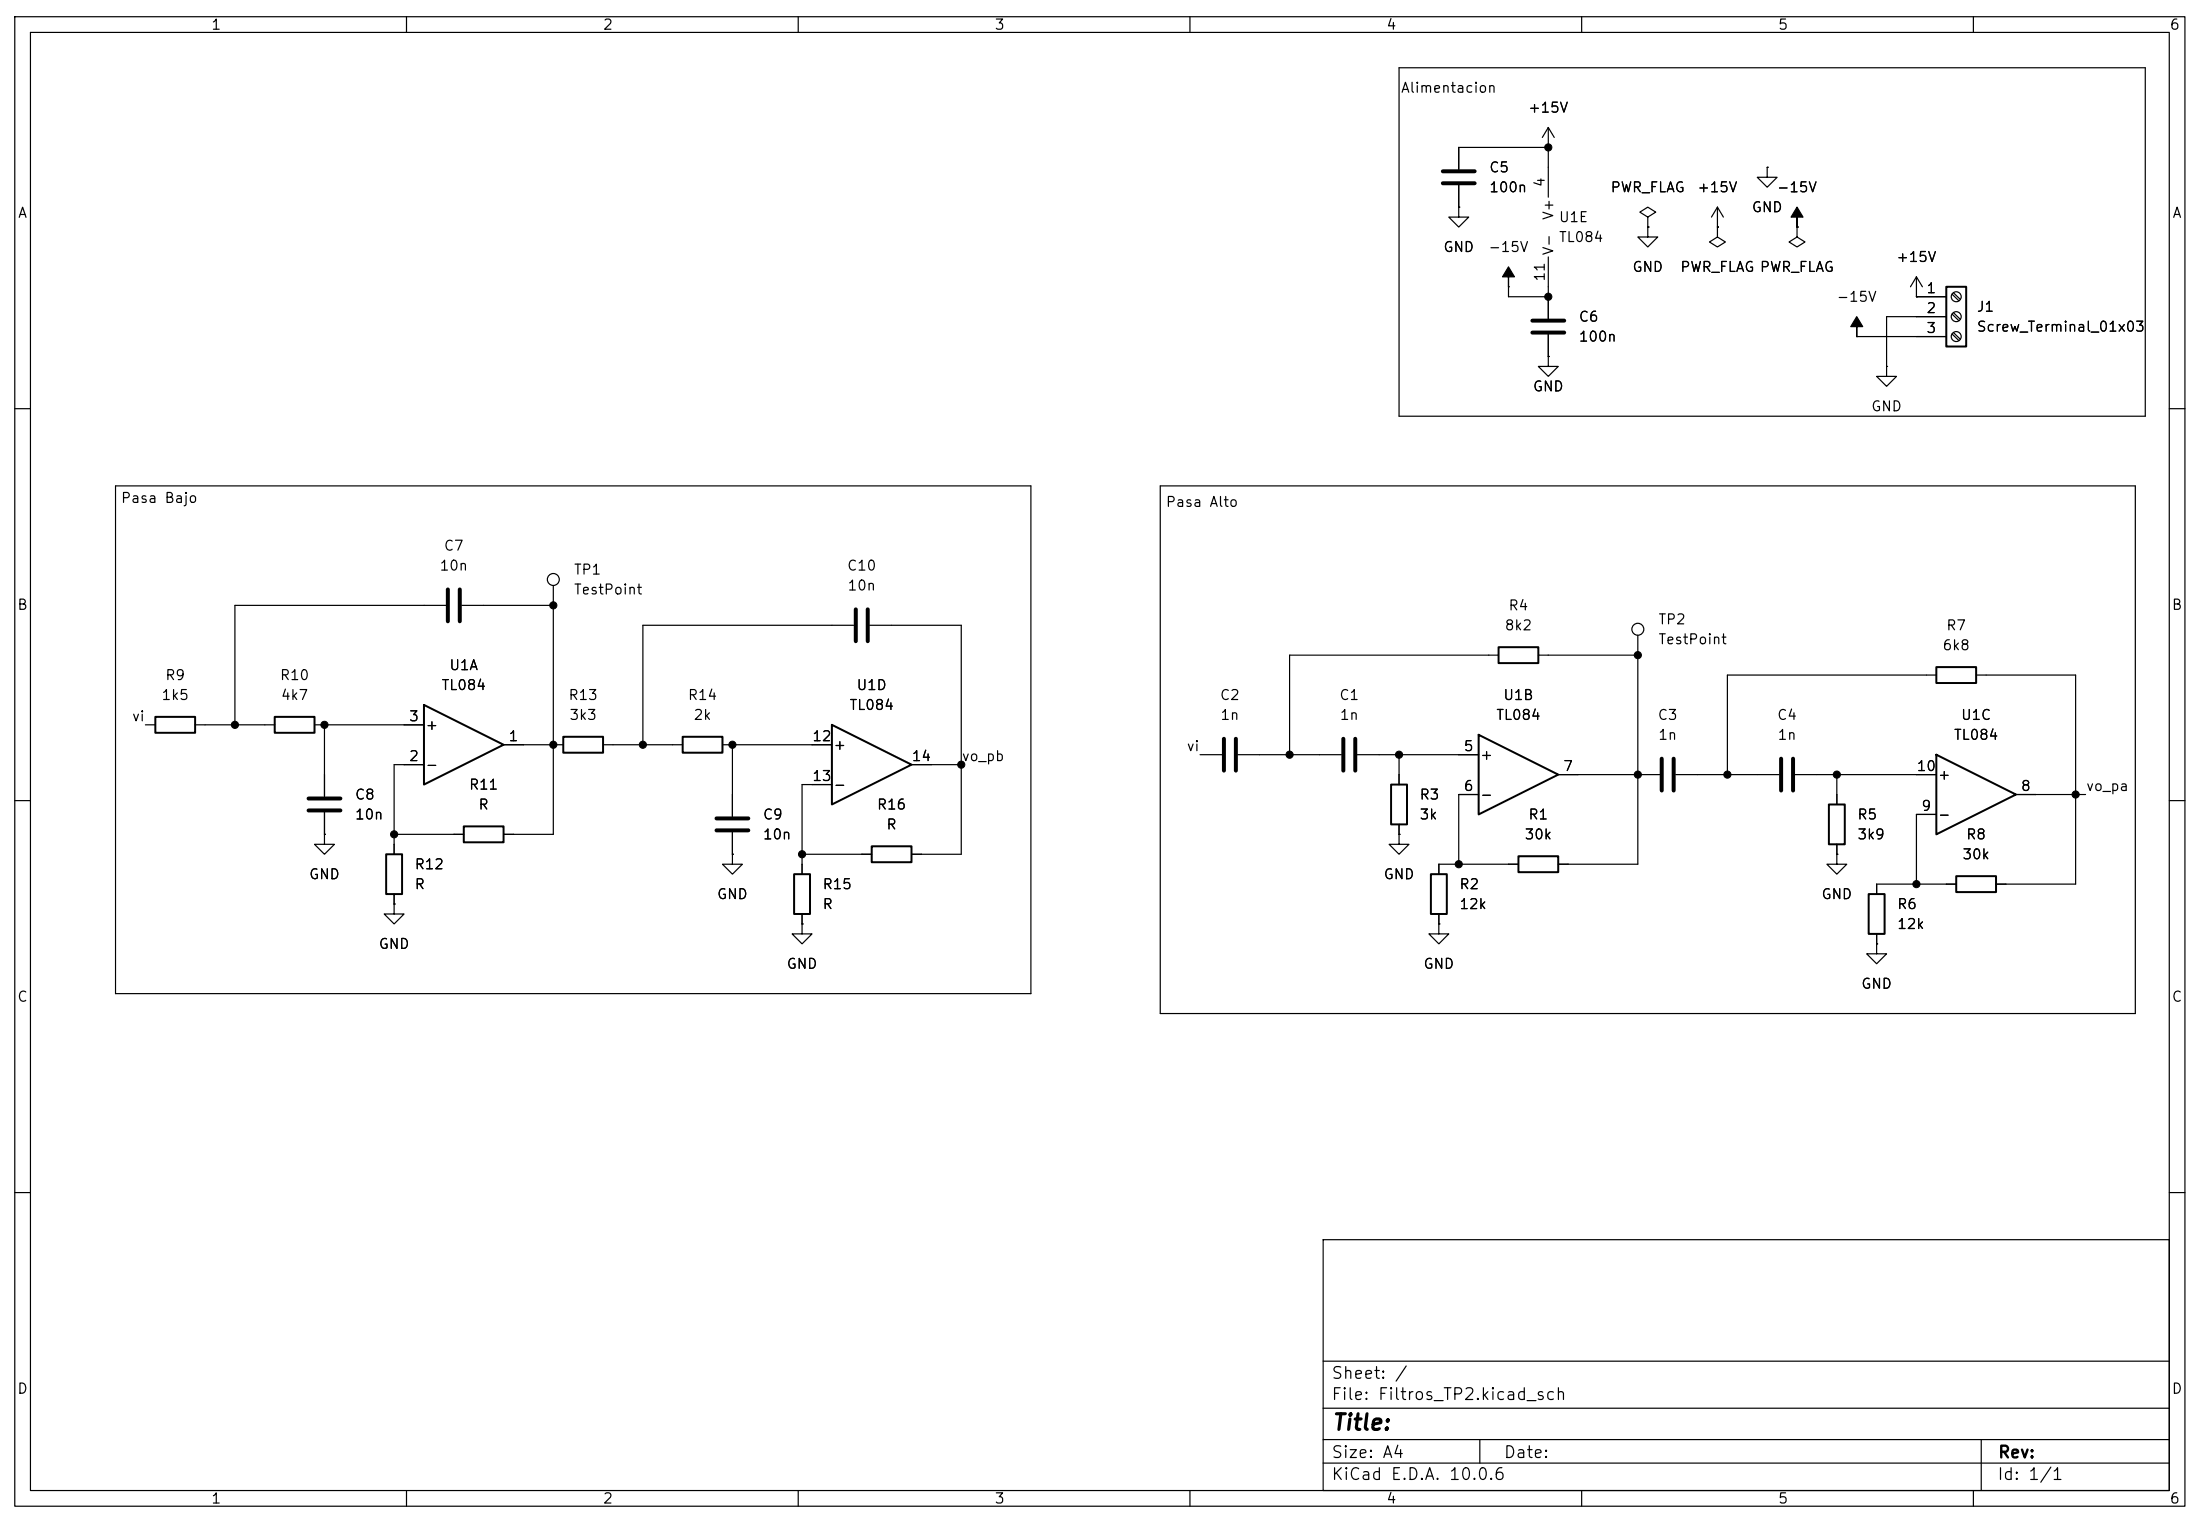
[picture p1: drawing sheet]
<svg xmlns="http://www.w3.org/2000/svg" width="281mm" height="194mm" viewBox="0 0 281 194" stroke-linecap="round" stroke-linejoin="round" font-family="sans-serif">
<g fill="none" stroke="#000" stroke-width=".15">
<path d="M1.9 2.1h277v190h-277zM3.9 4.1h273v186h-273zM51.9 2.1v2M101.9 2.1v2M151.9 2.1v2M178.6 8.6h95.2v44.5h-95.2zM197.6 18.8h.1M197.6 16.3l-.7 1.2M197.6 16.3l.8 1.2M197.6 16.3v8.9M197.6 18.8h-11.4v2.8M201.9 2.1v2"/>
<path d="M251.9 2.1v2M186.2 26.4v1.3h1.3l-1.3 1.3-1.3-1.3h1.3M186.2 26.4h.1M186.2 23.6v2.8M192.5 36.6h.1M192.5 36.6v1.3h5.1M197.6 32.8v7.8M210.3 27.7l1-.6-1-.7-1 .7 1 .6v1.3M210.3 29h.1M210.3 29v1.2h1.3l-1.3 1.3-1.2-1.3h1.2M219.2 29h.1M219.2 29v1.2l1 .7-1 .6-1-.6 1-.7"/>
<path d="M219.2 26.4l-.7 1.3M219.2 26.4l.8 1.3M219.2 26.4v2.6M225.6 21.3v1.3h1.2l-1.2 1.3-1.3-1.3h1.3M225.6 21.3h.1M229.4 29h.1M229.4 29v1.2l1 .7-1 .6-1-.6 1-.7M244.6 37.9h.1M244.6 37.9h3.8M244.6 35.3l-.7 1.3M244.6 35.3l.8 1.3M244.6 35.3v2.6"/>
<path d="M249.2 37.5l.8 .9M249.3 37.3l.9 .9M249.3 39.9l.9 .8M1.9 52.1h2M197.6 45.5v1.2h1.3l-1.3 1.3-1.2-1.3h1.2M197.6 45.5h.1M197.6 42.7v2.8M237 42.9h.1M237 42.9h11.4M240.8 46.7v1.3h1.3l-1.3 1.3-1.3-1.3h1.3M240.8 46.7h.1M248.4 40.4h-7.6v6.3"/>
<path d="M249.2 40.1l.8 .8M249.2 42.6l.8 .8M249.3 42.4l.9 .9M276.9 52.1h2M14.7 62h116.9v64.8h-116.9zM56.9 77.2h-26.9v15.3M58.9 77.2h11.7M70.6 74.7v31.7h-6.3M109 79.8h-26.9v15.2M111 79.8h11.7v29.2h-6.4M148.1 62h124.5v67.3h-124.5zM18.6 92.5h1.2"/>
<path d="M24.9 92.5h10.2M40.1 92.5h14M41.4 92.5v9.1M54.1 97.5h-3.8v11.5M64.3 95h7.6M77 95h10.1M92.2 95h14M93.5 95v9.1M116.3 97.5h6.4M153.2 96.3h2.8M158 96.3h13.2M173.2 96.3h15.5"/>
<path d="M178.6 96.3v3.8M191.3 83.6h-26.7v12.7M196.4 83.6h12.7M198.9 98.8h13M209.1 81v29.2h-10.2M213.9 98.8h13.2M229.1 98.8h18.1M234.5 98.8v3.8M247.2 86.1h-26.7v12.7M252.2 86.1h12.7v26.7h-10.1M1.9 102.1h2M41.4 106.4v1.3h1.3l-1.3 1.3-1.3-1.3h1.3"/>
<path d="M41.4 106.4h.1M41.4 103.6v2.8M50.3 115.3v1.3h1.3l-1.3 1.3-1.3-1.3h1.3M50.3 115.3h.1M50.3 114.1v1.2M50.3 106.4h8.9M93.5 109v1.2h1.3l-1.3 1.3-1.3-1.3h1.3M93.5 109h.1M93.5 106.2v2.8M102.4 117.9v1.2h1.2l-1.2 1.3-1.3-1.3h1.3M102.4 117.9h.1M102.4 116.6v1.3"/>
<path d="M102.4 109h8.9M106.2 100.1h-3.8v11.4M178.6 106.4v1.3h1.2l-1.2 1.3-1.3-1.3h1.3M178.6 106.4h.1M178.6 105.2v1.2M183.7 117.9v1.2h1.2l-1.2 1.3-1.3-1.3h1.3M183.7 117.9h.1M183.7 116.6v1.3M188.7 101.4h-2.5v8.8M193.8 110.2h-10.1v1.3M234.5 109v1.2h1.2l-1.2 1.3-1.3-1.3h1.3M234.5 109h.1"/>
<path d="M234.5 107.7v1.3M239.5 119.1v1.3M247.2 103.9h-2.6v8.9M249.7 112.8h-10.2v1.3M257.3 101.4h8.9M276.9 102.1h2M239.5 120.4v1.3h1.3l-1.3 1.2-1.2-1.2h1.2M239.5 120.4h.1M1.9 152.1h2M168.9 158.1h108v32h-108zM276.9 152.1h2M168.9 179.6h108"/>
<path d="M168.9 173.6h108M51.9 190.1v2M101.9 190.1v2M151.9 190.1v2M168.9 186.6h108M168.9 183.6h108M188.9 183.6v3M201.9 190.1v2M251.9 190.1v2M252.9 183.6v6.5"/>
<circle cx="249.7" cy="37.9" r=".63"/>
<circle cx="249.7" cy="42.9" r=".63"/>
<circle cx="249.7" cy="40.4" r=".63"/>
<circle cx="70.6" cy="73.9" r=".76"/>
<circle cx="209.1" cy="80.3" r=".76"/>
</g>
<g fill="none" stroke="#000" stroke-width=".51">
<path d="M184.2 21.9h4M184.2 23.4h4M195.6 40.9h4.1M195.6 42.4h4.1M57.2 75.2v4.1M58.7 75.2v4.1M109.2 77.7v4.1M110.8 77.7v4.1M156.2 94.2v4.1M157.7 94.2v4.1M171.5 94.2v4.1M173 94.2v4.1"/>
<path d="M212.1 96.8v4M213.6 96.8v4M227.3 96.8v4M228.9 96.8v4M39.4 103.4h4M39.4 101.9h4M91.5 105.9h4M91.5 104.4h4"/>
</g>
<g fill="none" stroke="#000" stroke-width=".25">
<path d="M248.4 36.6h2.6v7.6h-2.6zM19.8 91.4h5.1v2.1h-5.1zM35.1 91.4h5v2.1h-5zM54.1 89.9l10.2 5.1-10.2 5.1zM71.9 94h5.1v2h-5.1zM87.1 94h5.1v2h-5.1zM106.2 92.5l10.1 5-10.1 5.1zM188.7 93.7l10.2 5.1-10.2 5.1zM191.3 82.6h5.1v2h-5.1zM247.2 85.1h5v2h-5zM247.2 96.3l10.1 5.1-10.1 5zM49.3 109h2v5.1h-2z"/>
<path d="M59.2 105.4h5.1v2.1h-5.1zM101.4 111.5h2v5.1h-2zM111.3 108h5v2h-5zM177.6 100.1h2v5.1h-2zM182.6 111.5h2.1v5.1h-2.1zM193.8 109.2h5.1v2.1h-5.1zM233.4 102.6h2.1v5.1h-2.1zM238.5 114.1h2.1v5h-2.1zM249.7 111.8h5.1v2h-5.1z"/>
</g>
<path d="M192.5 34l.8 1.3h-.8v1.3v-1.3h-.7zM229.4 26.4l.7 1.3h-.7v1.3v-1.3h-.8zM237 40.4l.8 1.3h-.8v1.2v-1.2h-.8z" fill="#000" stroke="#000" stroke-width=".15"/>
<g fill="#000" stroke="#000" stroke-width=".13">
<circle cx="197.6" cy="18.8" r=".46"/>
<circle cx="197.6" cy="37.9" r=".46"/>
<circle cx="70.6" cy="77.2" r=".46"/>
<circle cx="30" cy="92.5" r=".46"/>
<circle cx="41.4" cy="92.5" r=".46"/>
<circle cx="70.6" cy="95" r=".46"/>
<circle cx="82.1" cy="95" r=".46"/>
<circle cx="93.5" cy="95" r=".46"/>
<circle cx="122.7" cy="97.5" r=".46"/>
<circle cx="164.6" cy="96.3" r=".46"/>
<circle cx="178.6" cy="96.3" r=".46"/>
<circle cx="209.1" cy="98.8" r=".46"/>
<circle cx="209.1" cy="83.6" r=".46"/>
<circle cx="220.5" cy="98.8" r=".46"/>
<circle cx="234.5" cy="98.8" r=".46"/>
<circle cx="50.3" cy="106.4" r=".46"/>
<circle cx="102.4" cy="109" r=".46"/>
<circle cx="186.2" cy="110.2" r=".46"/>
<circle cx="244.6" cy="112.8" r=".46"/>
<circle cx="264.9" cy="101.4" r=".46"/>
</g>
<text font-size="2" x="169.9" y="183">Title:</text>
<g font-size="1.5">
<text x="169.8" y="179">File: Filtros_TP2.kicad_sch</text>
<text x="169.8" y="176.3">Sheet: /</text>
<text x="169.8" y="189.2">KiCad E.D.A. 10.0.6</text>
<text x="169.8" y="186.4">Size: A4</text>
<text x="191.8" y="186.4">Date:</text>
<text x="254.8" y="189.2">Id: 1/1</text>
<text x="254.9" y="186.4">Rev:</text>
</g>
<g font-size="1.3">
<text x="26.9" y="4.1">1</text>
<text x="76.9" y="4.1">2</text>
<text x="126.9" y="4.1">3</text>
<text x="176.9" y="4.1">4</text>
<text x="226.9" y="4.1">5</text>
<text x="276.9" y="4.1">6</text>
<text x="178.7" y="12.2">Alimentacion</text>
<text x="195" y="14.7">+15V</text>
<text x="190" y="22.3">C5</text>
<text x="197.5" y="24" transform="rotate(-90 197.5 24)">4</text>
<text x="2.2" y="28.1">A</text>
<text x="190" y="24.8">100n</text>
<text x="198.6" y="28.2" transform="rotate(-90 198.6 28.2)">V+</text>
<text x="198.9" y="28.7">U1E</text>
<text x="205.5" y="24.8">PWR_FLAG</text>
<text x="216.5" y="24.8">+15V</text>
<text x="223.5" y="27.4">GND</text>
<text x="226.7" y="24.8">-15V</text>
<text x="277.2" y="28.1">A</text>
<text x="184.1" y="32.5">GND</text>
<text x="189.9" y="32.5">-15V</text>
<text x="198.6" y="32.7" transform="rotate(-90 198.6 32.7)">V-</text>
<text x="198.9" y="31.2">TL084</text>
<text x="208.3" y="35">GND</text>
<text x="214.4" y="35">PWR_FLAG PWR_FLAG</text>
<text x="241.9" y="33.7">+15V</text>
<text x="197.5" y="36" transform="rotate(-90 197.5 36)">11</text>
<text x="201.4" y="41.4">C6</text>
<text x="234.3" y="38.8">-15V</text>
<text x="245.8" y="37.7">1</text>
<text x="245.8" y="40.3">2</text>
<text x="252.2" y="40.1">J1</text>
<text x="201.4" y="43.9">100n</text>
<text x="245.8" y="42.8">3</text>
<text x="252.2" y="42.6">Screw_Terminal_01x03</text>
<text x="195.6" y="50.2">GND</text>
<text x="238.7" y="52.8">GND</text>
<text x="15.3" y="64.5">Pasa Bajo</text>
<text x="148.7" y="65">Pasa Alto</text>
<text x="56.6" y="70.6">C7</text>
<text x="56" y="73.1">10n</text>
<text x="73.2" y="73.6">TP1</text>
<text x="73.2" y="76.2">TestPoint</text>
<text x="108" y="73.1">C10</text>
<text x="108.1" y="75.6">10n</text>
<text x="2.1" y="78.1">B</text>
<text x="192" y="80.7">8k2</text>
<text x="192.4" y="78.2">R4</text>
<text x="211.6" y="80">TP2</text>
<text x="211.6" y="82.5">TestPoint</text>
<text x="247.8" y="83.3">6k8</text>
<text x="248.3" y="80.7">R7</text>
<text x="277.1" y="78.1">B</text>
<text x="20.5" y="89.6">1k5</text>
<text x="21" y="87.1">R9</text>
<text x="35.6" y="87.1">R10</text>
<text x="35.8" y="89.6">4k7</text>
<text x="56.3" y="88.3">TL084</text>
<text x="57.3" y="85.8">U1A</text>
<text x="72.5" y="89.6">R13</text>
<text x="87.7" y="89.6">R14</text>
<text x="109.2" y="88.3">U1D</text>
<text x="155.6" y="89.6">C2</text>
<text x="170.9" y="89.6">C1</text>
<text x="191.8" y="89.6">U1B</text>
<text x="16.8" y="92.3">vi</text>
<text x="52.1" y="92.3">3</text>
<text x="54.2" y="93.4">+</text>
<text x="64.8" y="94.9">1</text>
<text x="72.6" y="92.2">3k3</text>
<text x="88.4" y="92.2">2k</text>
<text x="103.6" y="94.9">12</text>
<text x="106.3" y="96">+</text>
<text x="108.3" y="90.9">TL084</text>
<text x="155.7" y="92.2">1n</text>
<text x="170.9" y="92.2">1n</text>
<text x="190.9" y="92.2">TL084</text>
<text x="211.5" y="92.2">C3</text>
<text x="211.6" y="94.7">1n</text>
<text x="226.7" y="92.2">C4</text>
<text x="226.8" y="94.7">1n</text>
<text x="249.3" y="94.7">TL084</text>
<text x="250.2" y="92.2">U1C</text>
<text x="52.1" y="97.4">2</text>
<text x="54.2" y="98.5">-</text>
<text x="59.8" y="101">R11</text>
<text x="103.6" y="99.9">13</text>
<text x="106.3" y="101">-</text>
<text x="116.3" y="97.4">14</text>
<text x="122.7" y="97.4">vo_pb</text>
<text x="151.4" y="96.1">vi</text>
<text x="186.7" y="96.1">5</text>
<text x="186.7" y="101.2">6</text>
<text x="188.8" y="97.2">+</text>
<text x="199.4" y="98.7">7</text>
<text x="244.5" y="98.7">10</text>
<text x="247.3" y="99.8">+</text>
<text x="257.9" y="101.2">8</text>
<text x="266.2" y="101.2">vo_pa</text>
<text x="45.2" y="102.3">C8</text>
<text x="45.2" y="104.9">10n</text>
<text x="61" y="103.6">R</text>
<text x="97.3" y="104.9">C9</text>
<text x="97.3" y="107.4">10n</text>
<text x="111.8" y="103.6">R16</text>
<text x="113" y="106.1">R</text>
<text x="181.1" y="102.3">R3</text>
<text x="181.1" y="104.9">3k</text>
<text x="188.8" y="102.3">-</text>
<text x="194.5" y="107.4">30k</text>
<text x="195" y="104.9">R1</text>
<text x="237" y="104.9">R5</text>
<text x="237" y="107.4">3k9</text>
<text x="245.2" y="103.8">9</text>
<text x="247.3" y="104.9">-</text>
<text x="250.9" y="107.4">R8</text>
<text x="39.4" y="112.5">GND</text>
<text x="52.8" y="111.2">R12</text>
<text x="52.8" y="113.7">R</text>
<text x="104.9" y="113.7">R15</text>
<text x="176.5" y="112.5">GND</text>
<text x="186.2" y="113.7">R2</text>
<text x="250.4" y="109.9">30k</text>
<text x="91.4" y="115">GND</text>
<text x="104.9" y="116.3">R</text>
<text x="186.2" y="116.3">12k</text>
<text x="232.4" y="115">GND</text>
<text x="242.1" y="116.3">R6</text>
<text x="242.1" y="118.8">12k</text>
<text x="48.2" y="121.4">GND</text>
<text x="100.3" y="123.9">GND</text>
<text x="181.6" y="123.9">GND</text>
<text x="2.1" y="128.1">C</text>
<text x="237.5" y="126.4">GND</text>
<text x="277.1" y="128.1">C</text>
<text x="2.1" y="178.1">D</text>
<text x="277.1" y="178.1">D</text>
<text x="26.9" y="192.1">1</text>
<text x="76.9" y="192.1">2</text>
<text x="126.9" y="192.1">3</text>
<text x="176.9" y="192.1">4</text>
<text x="226.9" y="192.1">5</text>
<text x="276.9" y="192.1">6</text>
</g>
</svg>
